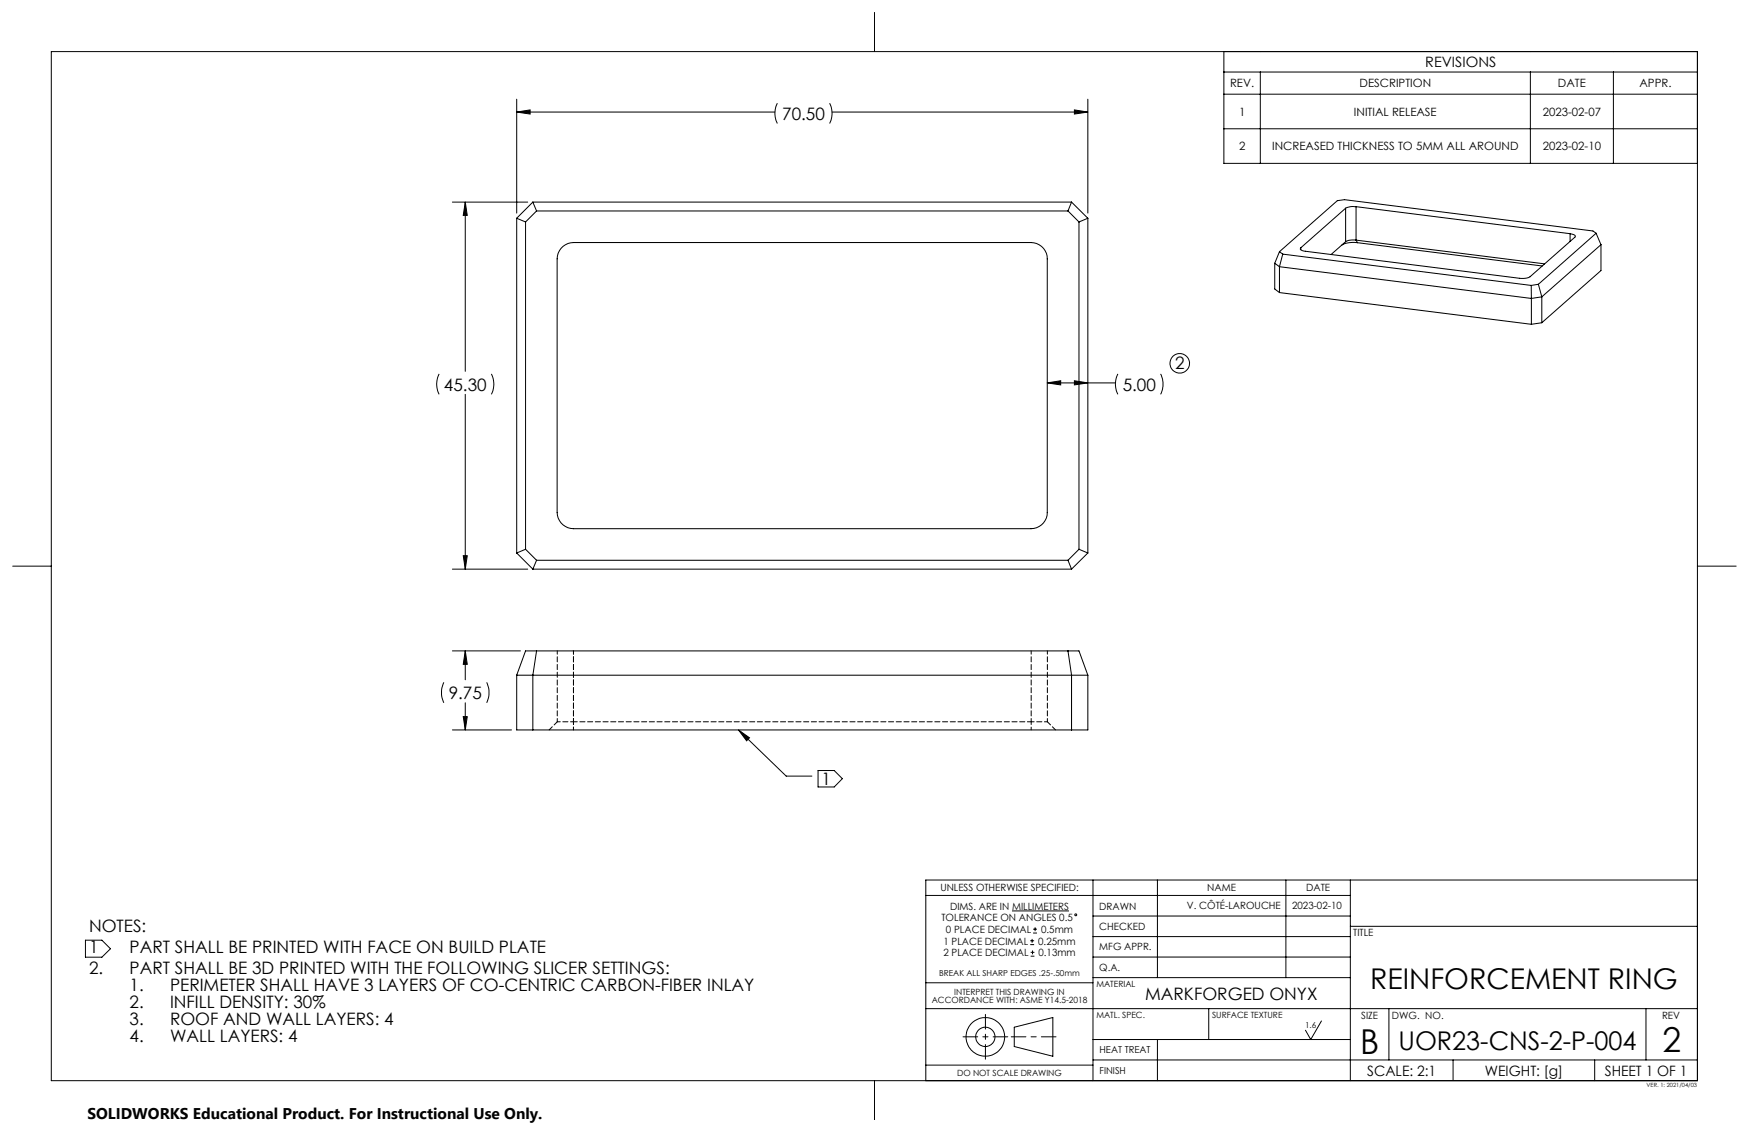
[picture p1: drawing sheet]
<svg xmlns="http://www.w3.org/2000/svg" width="432mm" height="279mm" viewBox="0 0 432 279" stroke-linecap="round" stroke-linejoin="round" font-family="sans-serif">
<g fill="none" stroke="#000" stroke-width=".25">
<path d="M12.7 12.7h406.4v254h-406.4zM215.9 3.2v9.5M302.2 12.7v27.6h116.9M302.2 17.8h116.9M311.1 17.8v22.5M377.8 17.8v22.5M398.3 17.8v22.5M127.6 27.7l3.3-.6v1.1zM127.6 24.5v28.1M127.6 27.7h63.7M191.9 25.5l-.4 .9-.2 1.4 .2 1.7 .4 1M204.8 25.5l.4 .9 .2 1.4-.2 1.7-.4 1"/>
<path d="M205.4 27.7h63.2M265.3 27.1l3.3 .6-3.3 .5zM268.6 24.5v28.1M302.2 23.2h116.9M302.2 31.8h116.9M111.7 49.9h18.6M114.9 49.9l.5 3.3h-1zM114.9 49.9v41.8M127.6 53.9l2.2 .9M127.6 53.9v82.6M129.8 54.8v80.8M131.6 49.9l-4 4"/>
<path d="M131.6 49.9l.9 2.2M131.6 49.9h132.9M132.5 52.1l-2.7 2.7M132.5 52.1h131.2M263.7 52.1l2.7 2.7M264.5 49.9l-.8 2.2M264.5 49.9l4.1 4M266.4 54.8v80.8M268.6 53.9l-2.2 .9M268.6 53.9v82.6M332.2 51.4l-11.1 9.8M332.2 51.4v8.3"/>
<path d="M332.2 59.7l-3.6 3.1M334.8 51h-1.4l-1.2 .4M334.8 59.3l-.3-.1a3.6 3.6 0 0 0-2.3 .5M334.8 51l52.8 6.7M334.8 59.3l46.5 5.8M334.8 51v8.3M334.8 59.3l.3 .6M335.1 59.9l-1.2-.1a4.5 4.5 0 0 0-2.6 .7M335.1 59.9l45.7 5.8M387.6 57.7l1.1 .3 .2 .4-11.1 9.9-1.6 .4-53.9-6.7a.94 .94 0 0 1-1.2-.7v-.1M387.6 57.7v1.9M394.1 57.6l-.8-.6-61.4-7.7-1.7 .2-14.3 12.6"/>
<path d="M394.1 57.6l-14.3 12.6M394.1 57.6l1.2 2.8M139 60.8a4 4 0 0 1 2.6-.9h113a4 4 0 0 1 4 4v62.6a4 4 0 0 1-4 4h-113a4.1 4.1 0 0 1-4.1-4v-62.6a4 4 0 0 1 1.5-3.1zM314.7 65l1.2 .8M314.7 65v6.3l1.2 .9M315.9 65.8l62.2 7.9M315.9 62.1l.8 .6M315.9 72.2l62.2 7.8M315.9 65.8v6.4M315.9 62.1l-1.2 2.9M316.7 62.7l-.8 3.1M316.7 62.7l61.3 7.7"/>
<path d="M321.1 61.2v.4M378 70.4l.1 3.3M378.1 73.7v6.3M379.8 70.2l-1.8 .2M379.8 70.2l.8 3.1M380.6 73.3l-2.5 .4M380.6 79.7l-2.5 .3M380.6 73.3v6.4M395.3 60.4l-14.7 12.9M395.3 60.4v6.4l-14.7 12.9M108.4 92.3l-.4 1-.2 1.4 .2 1.7 .4 .9M114.9 97.3v43.2"/>
<path d="M121.3 92.3l.4 1 .2 1.4-.2 1.7-.4 .9M258.6 94.5l3.3-.5v1zM258.6 94.5h16.8M265.3 94l3.3 .5-3.3 .5zM276 92.3l-.4 1-.2 1.4 .2 1.7 .4 .9M286.5 92.3a5.6 5.6 0 0 1 0 5M3.1 139.7h9.6M114.4 137.2h1l-.5 3.3zM127.6 136.5l4 4M129.8 135.6l2.7 2.7M129.8 135.6l-2.2 .9M132.5 138.3h131.2"/>
<path d="M132.5 138.3l-.9 2.2M263.7 138.3l.8 2.2M266.4 135.6l-2.7 2.7M266.4 135.6l2.2 .9M268.6 136.5l-4.1 4M419.1 139.7h9.5M111.7 140.5h18.6M131.6 140.5h132.9M109.6 168.4l-.6 2v1.4l.6 1.7M111.7 160.7h16.8M114.4 176.9h1l-.5 3.3zM114.9 160.7l.5 3.3h-1z"/>
<path d="M114.9 160.7v7.1M114.9 173.5v6.7M120.2 168.4l.5 2v1.4l-.5 1.7M127.6 166.7v13.5h141v-13.5M127.6 166.7h141M127.6 166.7l2.2-6h136.6l2.2 6M132.5 160.7l-.9 6v13.5M263.7 160.7l.8 6v13.5M111.7 180.2h14.6M182.3 180.2l2.7 1.9-.7 .7zM182.3 180.2l11.8 11.4h6.3M202 190.2h4l2 2-2 2h-4z"/>
<path d="M269.8 217.2v49.5M285.8 217.2v24.1M317.5 217.2v24.1M333.4 217.2v49.5M419.1 217.2h-190.5v49.5M21.1 232.1h4.1l2.1 2.1-2.1 2.1h-4.1zM228.6 221h104.8M249.9 224.8h14M254.4 233.2h.9M254.4 232.2h.9M254.5 236h.9M254.5 235.1h.9"/>
<path d="M254.8 231.7v1M254.9 234.6v.9M255.1 230.3h.9M255.1 229.3h.9M255.6 228.9v.9M269.8 231.2h63.6M269.8 226.1h63.6M269.8 236.2h63.6M333.4 228.6h85.7M228.6 249h190.5M228.6 242.6h41.2M250.4 253.5l9.5-2.4v9.6l-9.5-2.4z"/>
<path d="M269.8 241.3h63.6M269.8 256.6h63.6M285.8 256.6v10.1M298.4 249v7.6M326.2 252l-2.6 4.6-1.3-2.3M342.9 249v12.6M406.4 249v12.6M215.9 266.7v9.6M228.6 262.9h41.2M269.8 261.6h149.3M358.7 261.6v5.1M393.7 261.6v5.1"/>
<circle cx="291.2" cy="89.7" r="2.41"/>
<circle cx="265.6" cy="225.8" r=".23"/>
<circle cx="243.3" cy="255.9" r="2.38"/>
<circle cx="243.3" cy="255.9" r="4.8"/>
</g>
<path d="M254.6 178.2v2M141.6 180.2v-2" fill="none" stroke="#000" stroke-width=".25" stroke-dasharray="1.3 .6" stroke-dashoffset=".6"/>
<path d="M137.6 160.7v17.5M141.6 178.2h-4M141.6 178.2v-17.5M141.6 160.7v17.5M254.6 178.2v-17.5M258.6 178.2h-4M258.6 178.2v-17.5" fill="none" stroke="#000" stroke-width=".25" stroke-dasharray="1.3 .6" stroke-dashoffset=".5"/>
<path d="M258.6 178.2l2 2M135.6 180.2l2-2" fill="none" stroke="#000" stroke-width=".25" stroke-dasharray="1.3 .6" stroke-dashoffset=".2"/>
<path d="M254.6 178.2h-113" fill="none" stroke="#000" stroke-width=".25" stroke-dasharray="1.3 .6" stroke-dashoffset=".3"/>
<path d="M237.8 255.9h11M249.7 255.9h11M243.3 261.4v-11" fill="none" stroke="#000" stroke-width=".25" stroke-dasharray="15.2 1.3 1.3 1.3" stroke-dashoffset="11.6"/>
<g fill="#000">
<path d="M182.3 180.2l2.7 1.9-.7 .7z"/>
<path d="M114.9 49.9l.5 3.3h-1zM114.4 137.2h1l-.5 3.3zM127.6 27.7l3.3-.6v1.1zM265.3 27.1l3.3 .6-3.3 .5zM258.6 94.5l3.3-.5v1zM265.3 94l3.3 .5-3.3 .5zM114.9 160.7l.5 3.3h-1zM114.4 176.9h1l-.5 3.3z"/>
</g>
<g font-size="8.5">
<text x="335.8" y="260">B</text>
<text x="410.4" y="259.8">2</text>
</g>
<text font-size="7.1" x="338.3" y="244">REINFORCEMENT RING</text>
<text font-size="6.4" x="345.3" y="259.2">UOR23-CNS-2-P-004</text>
<g font-size="4.2">
<text x="193.1" y="29.6">70.50</text>
<text x="290.1" y="91.1">2</text>
<text x="109.6" y="96.4">45.30</text>
<text x="277.2" y="96.4">5.00</text>
<text x="110.8" y="172.5">9.75</text>
<text x="202.8" y="193.8">1</text>
<text x="22" y="230.1">NOTES:</text>
<text x="22" y="235.3">1</text>
<text x="32" y="235.3">PART SHALL BE PRINTED WITH FACE ON BUILD PLATE</text>
<text x="22" y="240.5">2.</text>
<text x="32" y="240.5">PART SHALL BE 3D PRINTED WITH THE FOLLOWING SLICER SETTINGS:</text>
<text x="32" y="244.7">1.</text>
<text x="42" y="244.7">PERIMETER SHALL HAVE 3 LAYERS OF CO-CENTRIC CARBON-FIBER INLAY</text>
<text x="32" y="248.8">2.</text>
<text x="42" y="248.8">INFILL DENSITY: 30%</text>
<text x="282.7" y="246.8">MARKFORGED ONYX</text>
<text x="32" y="253">3.</text>
<text x="32" y="257.2">4.</text>
<text x="42" y="253">ROOF AND WALL LAYERS: 4</text>
<text x="42" y="257.2">WALL LAYERS: 4</text>
</g>
<text font-size="3.8" x="21.6" y="276.3">SOLIDWORKS Educational Product. For Instructional Use Only.</text>
<g font-size="3.5">
<text x="351.9" y="16.5">REVISIONS</text>
<text x="337.5" y="265.5">SCALE: 2:1</text>
<text x="366.6" y="265.5">WEIGHT: [g]</text>
<text x="396.2" y="265.5">SHEET 1 OF 1</text>
</g>
<g font-size="2.8">
<text x="303.7" y="21.6">REV.</text>
<text x="335.6" y="21.6">DESCRIPTION</text>
<text x="384.6" y="21.6">DATE</text>
<text x="404.8" y="21.6">APPR.</text>
<text x="305.9" y="28.6">1</text>
<text x="334.3" y="28.6">INITIAL RELEASE</text>
<text x="380.9" y="28.6">2023-02-07</text>
<text x="305.9" y="37.1">2</text>
<text x="314.1" y="37.1">INCREASED THICKNESS TO 5MM ALL AROUND</text>
<text x="380.9" y="37.1">2023-02-10</text>
</g>
<g font-size="2.5">
<text x="232.2" y="220">UNLESS OTHERWISE SPECIFIED:</text>
<text x="298.1" y="220">NAME</text>
<text x="322.5" y="220">DATE</text>
<text x="232.4" y="227.4">TOLERANCE ON ANGLES 0.5</text>
<text x="234.6" y="224.6">DIMS. ARE IN MILLIMETERS</text>
<text x="271.4" y="224.5">DRAWN</text>
<text x="293.1" y="224.4">V. CÔTÉ-LAROUCHE</text>
<text x="319" y="224.3">2023-02-10</text>
<text x="232.9" y="233.1">1 PLACE DECIMAL</text>
<text x="233.5" y="230.3">0 PLACE DECIMAL</text>
<text x="256.3" y="233.1">0.25mm</text>
<text x="257" y="230.3">0.5mm</text>
<text x="271.4" y="229.6">CHECKED</text>
<text x="334.1" y="231">TITLE</text>
<text x="232.9" y="236">2 PLACE DECIMAL</text>
<text x="256.4" y="236">0.13mm</text>
<text x="271.4" y="239.7">Q.A.</text>
<text x="271.4" y="234.6">MFG APPR.</text>
<text x="336.1" y="251.6">SIZE</text>
<text x="343.7" y="251.6">DWG. NO.</text>
<text x="410.3" y="251.6">REV</text>
</g>
<g font-size="2.4">
<text x="271.5" y="259.9">HEAT TREAT</text>
<text x="271.5" y="265">FINISH</text>
</g>
<g font-size="2.1">
<text x="235.6" y="245.5">INTERPRET THIS DRAWING IN</text>
<text x="270.7" y="243.7">MATERIAL</text>
<text x="230" y="247.6">ACCORDANCE WITH: ASME Y14.5-2018</text>
<text x="270.7" y="251.3">MATL. SPEC.</text>
<text x="299.3" y="251.3">SURFACE TEXTURE</text>
<text x="236.3" y="265.7">DO NOT SCALE DRAWING</text>
</g>
<g font-size="2">
<text x="231.9" y="241">BREAK ALL SHARP EDGES .25-.50mm</text>
<text x="322.2" y="253.8">1.6</text>
</g>
<text font-size="1.4" x="406.5" y="268.3">VER. 1: 2021/04/03</text>
</svg>
